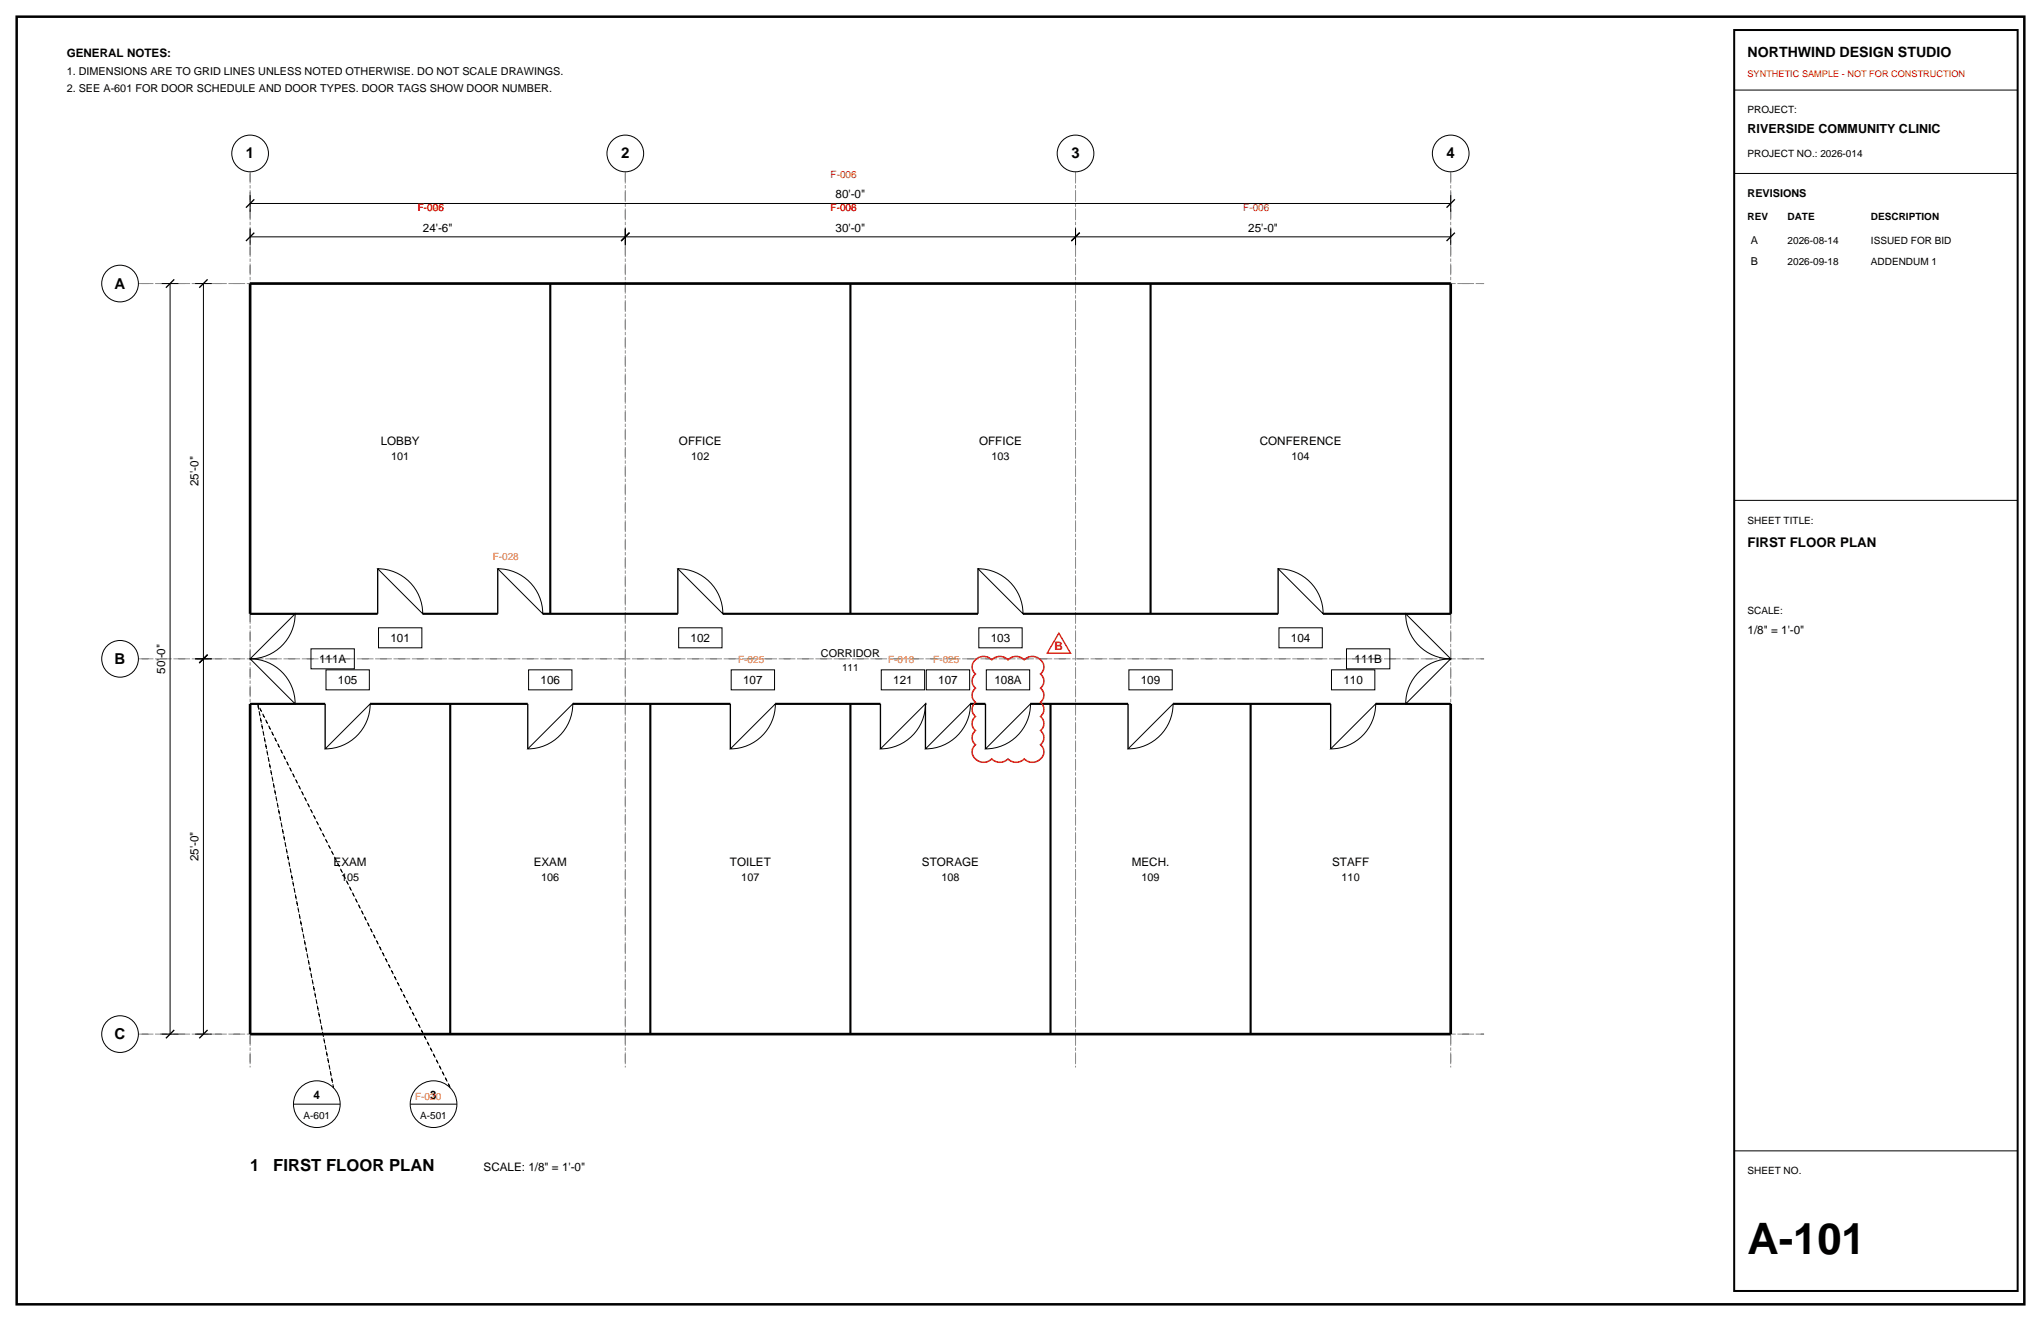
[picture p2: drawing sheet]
<svg xmlns="http://www.w3.org/2000/svg" width="432mm" height="279mm" viewBox="0 0 432 279" stroke-linecap="round" stroke-linejoin="round" font-family="sans-serif">
<path d="M3.5 3.5h424.8v272.4h-424.8z" fill="none" stroke="#000" stroke-width=".53"/>
<path d="M52.9 36.3v189.5zM132.3 36.3v189.5zM227.5 36.3v189.5zM306.9 36.3v189.5zM29.3 60h284.7zM29.3 139.3h284.7zM29.3 218.7h284.7z" fill="none" stroke="#8c8c8c" stroke-width=".21" stroke-dasharray="2.1 .7 .4 .7" stroke-linecap="butt"/>
<g fill="none" stroke="#000" stroke-width=".21">
<path d="M366.9 19.1h60zM366.9 36.7h60zM34.2 60h3.5zM36 60v158.7zM41.3 60h3.5zM43 60v79.3zM52.9 50.1h79.4zM52.9 48.3v3.6zM52.9 43h254zM52.9 41.3v3.5zM132.3 48.3v3.6zM132.3 50.1h95.2z"/>
<path d="M227.5 48.3v3.6zM227.5 50.1h79.4zM306.9 48.3v3.6zM306.9 41.3v3.5zM366.9 105.8h60zM41.3 139.3h3.5zM43 139.3v79.4zM52.9 139.3l9.5-9.5a9.5 9.5 0 0 1-9.5 9.5zM52.9 139.3a9.5 9.5 0 0 1 9.5 9.6zM65.8 137.2h9.2v4.3h-9.2zM79.9 120.3a9.5 9.5 0 0 1 9.5 9.5zM80.1 132.8h9.2v4.2h-9.2z"/>
<path d="M105.3 120.3a9.5 9.5 0 0 1 9.5 9.5zM143.4 120.3a9.5 9.5 0 0 1 9.5 9.5zM143.6 132.8h9.2v4.2h-9.2zM206.9 120.3a9.5 9.5 0 0 1 9.5 9.5zM207.1 132.8h9.2v4.2h-9.2zM270.4 120.3a9.5 9.5 0 0 1 9.5 9.5zM270.6 132.8h9.2v4.2h-9.2zM284.9 137.2h9.1v4.3h-9.1zM297.4 129.8l9.5 9.5a9.5 9.5 0 0 1-9.5-9.5zM69 141.7h9.1v4.2h-9.1zM78.3 148.9a9.5 9.5 0 0 1-9.5 9.5zM111.8 141.7h9.2v4.2h-9.2z"/>
<path d="M121.2 148.9a9.5 9.5 0 0 1-9.5 9.5zM154.7 141.7h9.2v4.2h-9.2zM164 148.9a9.5 9.5 0 0 1-9.5 9.5zM186.4 141.7h9.2v4.2h-9.2zM195.8 148.9a9.5 9.5 0 0 1-9.5 9.5zM196 141.7h9.1v4.2h-9.1zM205.3 148.9a9.5 9.5 0 0 1-9.5 9.5zM208.7 141.7h9.1v4.2h-9.1zM218 148.9a9.5 9.5 0 0 1-9.5 9.5zM238.8 141.7h9.2v4.2h-9.2zM248.2 148.9a9.5 9.5 0 0 1-9.5 9.5zM281.7 141.7h9.2v4.2h-9.2z"/>
<path d="M291 148.9a9.5 9.5 0 0 1-9.5 9.5zM299.8 142.5a9.5 9.5 0 0 1 7.1-3.2l-9.5 9.6a9.5 9.5 0 0 1 2.4-6.4zM34.2 218.7h3.5zM41.3 218.7h3.5zM62.1 233.5h9.9zM86.8 233.5h9.9zM366.9 243.4h60z"/>
<circle cx="52.9" cy="32.5" r="3.9"/>
<circle cx="132.3" cy="32.5" r="3.9"/>
<circle cx="227.5" cy="32.5" r="3.9"/>
<circle cx="306.9" cy="32.5" r="3.9"/>
<circle cx="25.4" cy="60" r="3.9"/>
<circle cx="25.4" cy="139.3" r="3.9"/>
<circle cx="25.4" cy="218.7" r="3.9"/>
<circle cx="67" cy="233.5" r="4.9"/>
<circle cx="91.7" cy="233.5" r="4.9"/>
</g>
<g fill="none" stroke="#000" stroke-width=".28">
<path d="M52 51l1.8-1.8zM52 43.9l1.8-1.7zM131.4 51l1.8-1.8zM226.7 51l1.7-1.8zM306 51l1.8-1.8zM306 43.9l1.8-1.7zM35.1 60.9l1.8-1.8zM42.2 60.9l1.7-1.8zM52.9 129.8h9.5zM79.9 120.3v9.5zM105.3 120.3v9.5zM143.4 120.3v9.5z"/>
<path d="M206.9 120.3v9.5zM270.4 120.3v9.5zM297.4 129.8h9.5zM42.2 140.2l1.7-1.7zM52.9 148.9h9.5zM68.8 148.9v9.5zM111.7 148.9v9.5zM154.5 148.9v9.5zM186.3 148.9v9.5zM195.8 148.9v9.5zM208.5 148.9v9.5zM238.7 148.9v9.5z"/>
<path d="M281.5 148.9v9.5zM297.4 148.9h9.5zM35.1 219.6l1.8-1.8zM42.2 219.6l1.7-1.8z"/>
</g>
<path d="M52.9 60h254zM52.9 60v69.8zM306.9 60v69.8zM52.9 148.9v69.8zM306.9 148.9v69.8zM52.9 218.7h254z" fill="none" stroke="#000" stroke-width=".56"/>
<g fill="none" stroke="#000" stroke-width=".45">
<path d="M116.4 60v69.8zM179.9 60v69.8zM243.4 60v69.8zM52.9 129.8h27zM89.4 129.8h15.9zM114.8 129.8h28.6zM152.9 129.8h54zM216.4 129.8h54zM279.9 129.8h27zM52.9 148.9h15.9zM78.3 148.9h33.4zM95.2 148.9v69.8z"/>
<path d="M121.2 148.9h33.3zM137.6 148.9v69.8zM164 148.9h22.3zM179.9 148.9v69.8zM205.3 148.9h3.2zM218 148.9h20.7zM222.2 148.9v69.8zM248.2 148.9h33.3zM264.6 148.9v69.8zM291 148.9h15.9z"/>
</g>
<path d="M54.5 148.9l16.1 81.1zM54.5 148.9l40.7 81.1z" fill="none" stroke="#000" stroke-width=".21" stroke-dasharray=".7 .7" stroke-linecap="butt"/>
<path d="M366.9 6.4h60v266.6h-60z" fill="none" stroke="#000" stroke-width=".42"/>
<path d="M206.4 139.6a2.41 2.41 0 0 1 3.4 0 2.41 2.41 0 0 1 3.5 0 2.41 2.41 0 0 1 3.4 0 2.39 2.39 0 0 1 2.8-.5 2.39 2.39 0 0 1 1.3 2.5l-.7 1a1.91 1.91 0 0 1 0 2.9 1.91 1.91 0 0 1 0 3 1.91 1.91 0 0 1 0 3 1.91 1.91 0 0 1 0 3 1.91 1.91 0 0 1 0 3 2.23 2.23 0 0 1 .3 2.9 2.23 2.23 0 0 1-2.8 .7l-.9-.6a2.41 2.41 0 0 1-3.4 0 2.41 2.41 0 0 1-3.5 0 2.39 2.39 0 0 1-2.8 .5 2.39 2.39 0 0 1-1.3-2.5l.7-1a1.91 1.91 0 0 1 0-3 1.91 1.91 0 0 1 0-3 1.91 1.91 0 0 1 0-3 1.91 1.91 0 0 1 0-3 1.91 1.91 0 0 1 0-2.9 1.91 1.91 0 0 1 0-3z" fill="none" stroke="#d90d0d" stroke-width=".32"/>
<path d="M224 133.9l2.5 4.2h-5z" fill="none" stroke="#d90d0d" stroke-width=".28"/>
<text font-size="9.2" x="369.7" y="265.3">A-101</text>
<g font-size="3.5">
<text x="52.9" y="247.6">1</text>
<text x="57.8" y="247.6">FIRST FLOOR PLAN</text>
</g>
<g font-size="3.2">
<text x="52" y="33.5">1</text>
<text x="131.4" y="33.5">2</text>
<text x="226.7" y="33.5">3</text>
<text x="306" y="33.5">4</text>
<text x="24.3" y="61">A</text>
<text x="24.3" y="140.4">B</text>
<text x="24.3" y="219.8">C</text>
</g>
<text font-size="3" x="369.7" y="12">NORTHWIND DESIGN STUDIO</text>
<text font-size="2.8" x="369.7" y="115.7">FIRST FLOOR PLAN</text>
<text font-size="2.6" x="369.7" y="28.2">RIVERSIDE COMMUNITY CLINIC</text>
<g font-size="2.5">
<text x="14.1" y="12">GENERAL NOTES:</text>
<text x="176.8" y="42">80'-0&quot;</text>
<text x="89.5" y="49">24'-6&quot;</text>
<text x="176.8" y="49">30'-0&quot;</text>
<text x="264.1" y="49">25'-0&quot;</text>
<text x="80.5" y="94.2">LOBBY</text>
<text x="143.6" y="94.2">OFFICE</text>
<text x="207.1" y="94.2">OFFICE</text>
<text x="266.5" y="94.2">CONFERENCE</text>
<text x="42" y="102.8" transform="rotate(-90 42 102.8)">25'-0&quot;</text>
<text x="82.6" y="135.8">101</text>
<text x="146.1" y="135.8">102</text>
<text x="209.6" y="135.8">103</text>
<text x="273.1" y="135.8">104</text>
<text x="369.7" y="134.1">1/8&quot; = 1'-0&quot;</text>
<text x="34.9" y="142.5" transform="rotate(-90 34.9 142.5)">50'-0&quot;</text>
<text x="67.5" y="140.2">111A</text>
<text x="286.6" y="140.2">111B</text>
<text x="71.5" y="144.7">105</text>
<text x="114.4" y="144.7">106</text>
<text x="157.2" y="144.7">107</text>
<text x="189" y="144.7">121</text>
<text x="198.5" y="144.7">107</text>
<text x="210.4" y="144.7">108A</text>
<text x="241.4" y="144.7">109</text>
<text x="284.2" y="144.7">110</text>
<text x="42" y="182.2" transform="rotate(-90 42 182.2)">25'-0&quot;</text>
<text x="70.6" y="183.1">EXAM</text>
<text x="112.9" y="183.1">EXAM</text>
<text x="154.4" y="183.1">TOILET</text>
<text x="195" y="183.1">STORAGE</text>
<text x="239.4" y="183.1">MECH.</text>
<text x="281.8" y="183.1">STAFF</text>
<text x="66.3" y="232.5">4</text>
<text x="91" y="232.5">3</text>
<text x="102.3" y="247.6">SCALE: 1/8&quot; = 1'-0&quot;</text>
</g>
<text font-size="2.5" fill="#d90d0d" x="223.1" y="137.4">B</text>
<g font-size="2.3">
<text x="14.1" y="15.9">1. DIMENSIONS ARE TO GRID LINES UNLESS NOTED OTHERWISE. DO NOT SCALE DRAWINGS.</text>
<text x="14.1" y="19.4">2. SEE A-601 FOR DOOR SCHEDULE AND DOOR TYPES. DOOR TAGS SHOW DOOR NUMBER.</text>
<text x="369.7" y="41.6">REVISIONS</text>
<text x="370.4" y="51.5">A</text>
<text x="370.4" y="56.1">B</text>
<text x="82.8" y="97.4">101</text>
<text x="146.3" y="97.4">102</text>
<text x="209.8" y="97.4">103</text>
<text x="273.3" y="97.4">104</text>
<text x="173.7" y="139">CORRIDOR</text>
<text x="72.2" y="186.3">105</text>
<text x="114.5" y="186.3">106</text>
<text x="156.8" y="186.3">107</text>
<text x="199.2" y="186.3">108</text>
<text x="241.5" y="186.3">109</text>
<text x="283.8" y="186.3">110</text>
</g>
<g font-size="2.1">
<text x="369.7" y="24">PROJECT:</text>
<text x="369.7" y="33.2">PROJECT NO.: 2026-014</text>
<text x="369.7" y="46.6">REV</text>
<text x="378.2" y="46.6">DATE</text>
<text x="395.8" y="46.6">DESCRIPTION</text>
<text x="378.2" y="51.5">2026-08-14</text>
<text x="395.8" y="51.5">ISSUED FOR BID</text>
<text x="378.2" y="56.1">2026-09-18</text>
<text x="395.8" y="56.1">ADDENDUM 1</text>
<text x="369.7" y="110.8">SHEET TITLE:</text>
<text x="369.7" y="129.8">SCALE:</text>
<text x="178.2" y="141.8">111</text>
<text x="64.2" y="236.7">A-601</text>
<text x="88.9" y="236.7">A-501</text>
<text x="369.7" y="248.4">SHEET NO.</text>
</g>
<g font-size="2.1" fill="#db1a1a">
<text x="175.7" y="37.6">F-006</text>
<text x="88.4" y="44.6">F-005</text>
<text x="88.4" y="44.6">F-006</text>
<text x="175.7" y="44.6">F-006</text>
<text x="180.1" y="44.6">8</text>
<text x="263" y="44.6">F-006</text>
</g>
<g font-size="2.1" fill="#f28c00">
<text x="88.4" y="44.6">F-026</text>
<text x="104.2" y="118.5">F-028</text>
<text x="156.2" y="140.3">F-025</text>
<text x="187.9" y="140.3">F-018</text>
<text x="197.4" y="140.3">F-025</text>
<text x="87.8" y="232.7">F-020</text>
</g>
<text font-size="1.9" fill="#d90d0d" x="369.7" y="16.2">SYNTHETIC SAMPLE - NOT FOR CONSTRUCTION</text>
</svg>
